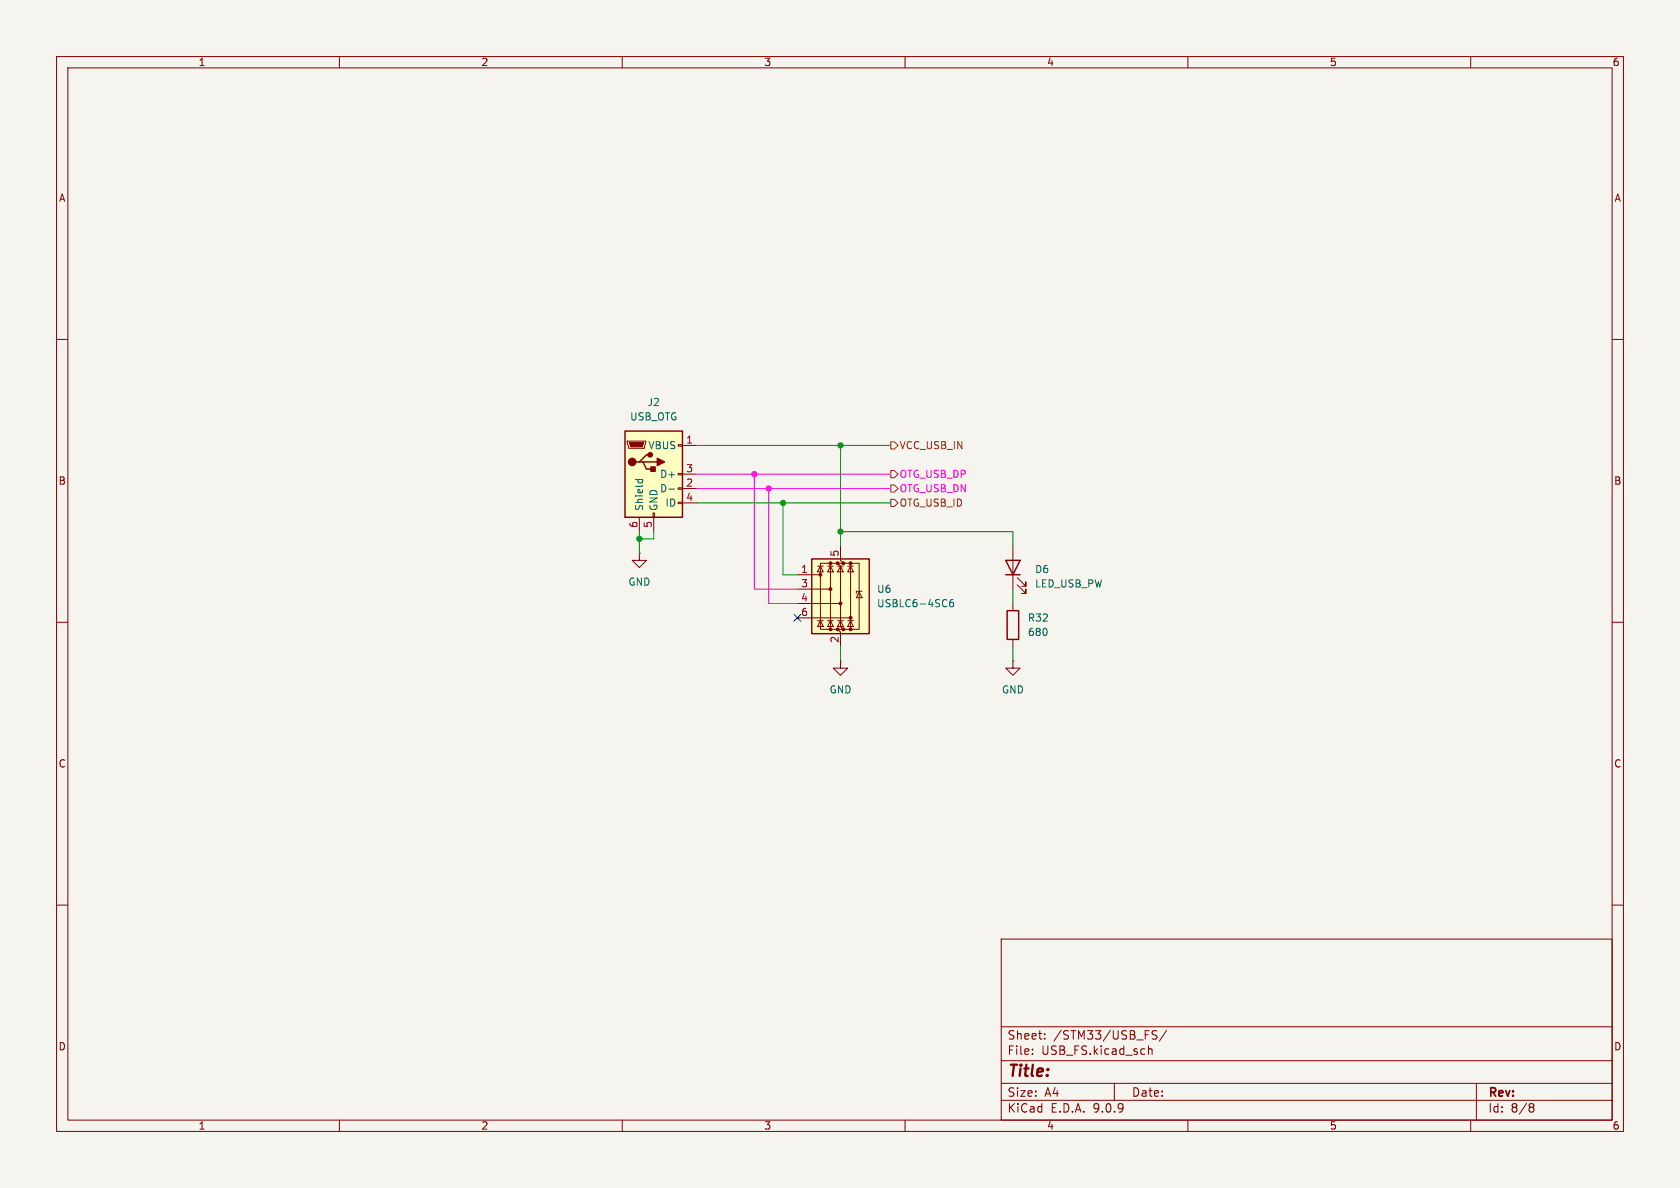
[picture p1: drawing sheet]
(kicad_sch
 (version 20250114)
 (generator "eeschema")
 (generator_version "9.0")
 (paper "A4")
 (lib_symbols
  (symbol "Connector:USB_OTG"
   (pin_names
    (offset 1.016)) (exclude_from_sim no) (in_bom yes) (on_board yes)
   (property "Reference" "J" (at -5.08 11.43 0) (effects (font (size 1.27 1.27)) (justify left)))
   (property "Value" "USB_OTG" (at -5.08 8.89 0) (effects (font (size 1.27 1.27)) (justify left)))
   (property "Footprint" "" (at 3.81 -1.27 0) (effects (font (size 1.27 1.27)) (hide yes)))
   (property "Datasheet" "~" (at 3.81 -1.27 0) (effects (font (size 1.27 1.27)) (hide yes)))
   (property "Description" "USB mini/micro connector" (at 0 0 0) (effects (font (size 1.27 1.27)) (hide yes)))
   (symbol "USB_OTG_0_1"
    (rectangle (start -5.08 -7.62) (end 5.08 7.62) (stroke (width 0.254) (type default)) (fill (type background)))
    (polyline (pts (xy -4.699 5.842) (xy -4.699 5.588) (xy -4.445 4.826) (xy -4.445 4.572) (xy -1.651 4.572) (xy -1.651 4.826) (xy -1.397 5.588) (xy -1.397 5.842) (xy -4.699 5.842)) (stroke (width 0) (type default)) (fill (type none)))
    (polyline (pts (xy -4.318 5.588) (xy -1.778 5.588) (xy -2.032 4.826) (xy -4.064 4.826) (xy -4.318 5.588)) (stroke (width 0) (type default)) (fill (type outline)))
    (circle (center -3.81 2.159) (radius 0.635) (stroke (width 0.254) (type default)) (fill (type outline)))
    (polyline (pts (xy -3.175 2.159) (xy -2.54 2.159) (xy -1.27 3.429) (xy -0.635 3.429)) (stroke (width 0.254) (type default)) (fill (type none)))
    (polyline (pts (xy -2.54 2.159) (xy -1.905 2.159) (xy -1.27 0.889) (xy 0 0.889)) (stroke (width 0.254) (type default)) (fill (type none)))
    (polyline (pts (xy -1.905 2.159) (xy 0.635 2.159)) (stroke (width 0.254) (type default)) (fill (type none)))
    (circle (center -0.635 3.429) (radius 0.381) (stroke (width 0.254) (type default)) (fill (type outline)))
    (rectangle (start -0.127 -7.62) (end 0.127 -6.858) (stroke (width 0) (type default)) (fill (type none)))
    (rectangle (start 0.254 1.27) (end -0.508 0.508) (stroke (width 0.254) (type default)) (fill (type outline)))
    (polyline (pts (xy 0.635 2.794) (xy 0.635 1.524) (xy 1.905 2.159) (xy 0.635 2.794)) (stroke (width 0.254) (type default)) (fill (type outline)))
    (rectangle (start 5.08 4.953) (end 4.318 5.207) (stroke (width 0) (type default)) (fill (type none)))
    (rectangle (start 5.08 -0.127) (end 4.318 0.127) (stroke (width 0) (type default)) (fill (type none)))
    (rectangle (start 5.08 -2.667) (end 4.318 -2.413) (stroke (width 0) (type default)) (fill (type none)))
    (rectangle (start 5.08 -5.207) (end 4.318 -4.953) (stroke (width 0) (type default)) (fill (type none))))
   (symbol "USB_OTG_1_1"
    (pin passive line (at -2.54 -10.16 90) (length 2.54) (name "Shield" (effects (font (size 1.27 1.27)))) (number "6" (effects (font (size 1.27 1.27)))))
    (pin passive line (at 0 -10.16 90) (length 2.54) (name "GND" (effects (font (size 1.27 1.27)))) (number "5" (effects (font (size 1.27 1.27)))))
    (pin passive line (at 7.62 5.08 180) (length 2.54) (name "VBUS" (effects (font (size 1.27 1.27)))) (number "1" (effects (font (size 1.27 1.27)))))
    (pin bidirectional line (at 7.62 0 180) (length 2.54) (name "D+" (effects (font (size 1.27 1.27)))) (number "3" (effects (font (size 1.27 1.27)))))
    (pin bidirectional line (at 7.62 -2.54 180) (length 2.54) (name "D-" (effects (font (size 1.27 1.27)))) (number "2" (effects (font (size 1.27 1.27)))))
    (pin passive line (at 7.62 -5.08 180) (length 2.54) (name "ID" (effects (font (size 1.27 1.27)))) (number "4" (effects (font (size 1.27 1.27))))))
   (embedded_fonts no))
  (symbol "Device:LED"
   (pin_numbers (hide yes))
   (pin_names
    (offset 1.016) (hide yes)) (exclude_from_sim no) (in_bom yes) (on_board yes)
   (property "Reference" "D" (at 0 2.54 0) (effects (font (size 1.27 1.27))))
   (property "Value" "LED" (at 0 -2.54 0) (effects (font (size 1.27 1.27))))
   (property "Footprint" "" (at 0 0 0) (effects (font (size 1.27 1.27)) (hide yes)))
   (property "Datasheet" "~" (at 0 0 0) (effects (font (size 1.27 1.27)) (hide yes)))
   (property "Description" "Light emitting diode" (at 0 0 0) (effects (font (size 1.27 1.27)) (hide yes)))
   (property "Sim.Pins" "1=K 2=A" (at 0 0 0) (effects (font (size 1.27 1.27)) (hide yes)))
   (symbol "LED_0_1"
    (polyline (pts (xy -3.048 -0.762) (xy -4.572 -2.286) (xy -3.81 -2.286) (xy -4.572 -2.286) (xy -4.572 -1.524)) (stroke (width 0) (type default)) (fill (type none)))
    (polyline (pts (xy -1.778 -0.762) (xy -3.302 -2.286) (xy -2.54 -2.286) (xy -3.302 -2.286) (xy -3.302 -1.524)) (stroke (width 0) (type default)) (fill (type none)))
    (polyline (pts (xy -1.27 0) (xy 1.27 0)) (stroke (width 0) (type default)) (fill (type none)))
    (polyline (pts (xy -1.27 -1.27) (xy -1.27 1.27)) (stroke (width 0.254) (type default)) (fill (type none)))
    (polyline (pts (xy 1.27 -1.27) (xy 1.27 1.27) (xy -1.27 0) (xy 1.27 -1.27)) (stroke (width 0.254) (type default)) (fill (type none))))
   (symbol "LED_1_1"
    (pin passive line (at -3.81 0 0) (length 2.54) (name "K" (effects (font (size 1.27 1.27)))) (number "1" (effects (font (size 1.27 1.27)))))
    (pin passive line (at 3.81 0 180) (length 2.54) (name "A" (effects (font (size 1.27 1.27)))) (number "2" (effects (font (size 1.27 1.27))))))
   (embedded_fonts no))
  (symbol "Device:R"
   (pin_numbers (hide yes))
   (pin_names
    (offset 0)) (exclude_from_sim no) (in_bom yes) (on_board yes)
   (property "Reference" "R" (at 2.032 0 90) (effects (font (size 1.27 1.27))))
   (property "Value" "R" (at 0 0 90) (effects (font (size 1.27 1.27))))
   (property "Footprint" "" (at -1.778 0 90) (effects (font (size 1.27 1.27)) (hide yes)))
   (property "Datasheet" "~" (at 0 0 0) (effects (font (size 1.27 1.27)) (hide yes)))
   (property "Description" "Resistor" (at 0 0 0) (effects (font (size 1.27 1.27)) (hide yes)))
   (symbol "R_0_1"
    (rectangle (start -1.016 -2.54) (end 1.016 2.54) (stroke (width 0.254) (type default)) (fill (type none))))
   (symbol "R_1_1"
    (pin passive line (at 0 3.81 270) (length 1.27) (name "~" (effects (font (size 1.27 1.27)))) (number "1" (effects (font (size 1.27 1.27)))))
    (pin passive line (at 0 -3.81 90) (length 1.27) (name "~" (effects (font (size 1.27 1.27)))) (number "2" (effects (font (size 1.27 1.27))))))
   (embedded_fonts no))
  (symbol "Power_Protection:USBLC6-4SC6"
   (pin_names (hide yes)) (exclude_from_sim no) (in_bom yes) (on_board yes)
   (property "Reference" "U" (at 1.27 9.525 0) (effects (font (size 1.27 1.27)) (justify left)))
   (property "Value" "USBLC6-4SC6" (at 1.27 6.985 0) (effects (font (size 1.27 1.27)) (justify left)))
   (property "Footprint" "Package_TO_SOT_SMD:SOT-23-6" (at 2.54 -10.16 0) (effects (font (size 1.27 1.27)
    (italic yes)) (justify left) (hide yes)))
   (property "Datasheet" "https://www.st.com/resource/en/datasheet/usblc6-4.pdf" (at 2.54 -12.7 0) (effects (font (size 1.27 1.27)) (justify left) (hide yes)))
   (property "Description" "Very low capacitance ESD protection diode, 4 data-line, SOT-23-6" (at 0 0 0) (effects (font (size 1.27 1.27)) (hide yes)))
   (symbol "USBLC6-4SC6_0_0"
    (circle (center -3.556 2.54) (radius 0.0001) (stroke (width 0.508) (type default)) (fill (type none)))
    (circle (center -1.778 4.572) (radius 0.0001) (stroke (width 0.508) (type default)) (fill (type none)))
    (circle (center -1.778 0) (radius 0.0001) (stroke (width 0.508) (type default)) (fill (type none)))
    (circle (center -1.778 -7.112) (radius 0.0001) (stroke (width 0.508) (type default)) (fill (type none)))
    (circle (center -0.508 4.572) (radius 0.0001) (stroke (width 0.508) (type default)) (fill (type none)))
    (circle (center -0.508 -7.112) (radius 0.0001) (stroke (width 0.508) (type default)) (fill (type none)))
    (circle (center 0 -2.54) (radius 0.0001) (stroke (width 0.508) (type default)) (fill (type none)))
    (circle (center 0.508 4.572) (radius 0.0001) (stroke (width 0.508) (type default)) (fill (type none)))
    (circle (center 0.508 -7.112) (radius 0.0001) (stroke (width 0.508) (type default)) (fill (type none)))
    (circle (center 1.778 4.572) (radius 0.0001) (stroke (width 0.508) (type default)) (fill (type none)))
    (circle (center 1.778 -5.08) (radius 0.0001) (stroke (width 0.508) (type default)) (fill (type none)))
    (circle (center 1.778 -7.112) (radius 0.0001) (stroke (width 0.508) (type default)) (fill (type none))))
   (symbol "USBLC6-4SC6_0_1"
    (polyline (pts (xy -5.08 2.54) (xy -3.556 2.54)) (stroke (width 0) (type default)) (fill (type none)))
    (polyline (pts (xy -5.08 0) (xy -1.778 0)) (stroke (width 0) (type default)) (fill (type none)))
    (polyline (pts (xy -5.08 -2.54) (xy 0 -2.54)) (stroke (width 0) (type default)) (fill (type none)))
    (polyline (pts (xy -5.08 -5.08) (xy 1.778 -5.08)) (stroke (width 0) (type default)) (fill (type none)))
    (polyline (pts (xy -4.064 3.048) (xy -3.048 3.048) (xy -3.556 4.064) (xy -4.064 3.048)) (stroke (width 0) (type default)) (fill (type none)))
    (polyline (pts (xy -4.064 -5.588) (xy -3.048 -5.588)) (stroke (width 0) (type default)) (fill (type none)))
    (polyline (pts (xy -3.048 4.064) (xy -4.064 4.064)) (stroke (width 0) (type default)) (fill (type none)))
    (polyline (pts (xy -3.048 -6.604) (xy -4.064 -6.604) (xy -3.556 -5.588) (xy -3.048 -6.604)) (stroke (width 0) (type default)) (fill (type none)))
    (polyline (pts (xy -2.286 4.064) (xy -1.27 4.064)) (stroke (width 0) (type default)) (fill (type none)))
    (polyline (pts (xy -2.286 -5.588) (xy -1.27 -5.588)) (stroke (width 0) (type default)) (fill (type none)))
    (polyline (pts (xy -1.27 3.048) (xy -2.286 3.048) (xy -1.778 4.064) (xy -1.27 3.048)) (stroke (width 0) (type default)) (fill (type none)))
    (polyline (pts (xy -1.27 -6.604) (xy -2.286 -6.604) (xy -1.778 -5.588) (xy -1.27 -6.604)) (stroke (width 0) (type default)) (fill (type none)))
    (polyline (pts (xy -0.508 3.048) (xy 0.508 3.048) (xy 0 4.064) (xy -0.508 3.048)) (stroke (width 0) (type default)) (fill (type none)))
    (polyline (pts (xy -0.508 -5.588) (xy 0.508 -5.588)) (stroke (width 0) (type default)) (fill (type none)))
    (polyline (pts (xy -0.508 -6.604) (xy 0.508 -6.604) (xy 0 -5.588) (xy -0.508 -6.604)) (stroke (width 0) (type default)) (fill (type none)))
    (polyline (pts (xy 0 5.08) (xy 0.508 4.572)) (stroke (width 0) (type default)) (fill (type none)))
    (polyline (pts (xy 0.508 4.064) (xy -0.508 4.064)) (stroke (width 0) (type default)) (fill (type none)))
    (polyline (pts (xy 0.508 -7.112) (xy -0.508 -7.112)) (stroke (width 0) (type default)) (fill (type none)))
    (polyline (pts (xy 1.27 4.064) (xy 2.286 4.064)) (stroke (width 0) (type default)) (fill (type none)))
    (polyline (pts (xy 1.27 -6.604) (xy 2.286 -6.604) (xy 1.778 -5.588) (xy 1.27 -6.604)) (stroke (width 0) (type default)) (fill (type none)))
    (polyline (pts (xy 1.778 4.572) (xy 3.302 4.572) (xy 3.302 -7.112) (xy 1.778 -7.112)) (stroke (width 0) (type default)) (fill (type none)))
    (polyline (pts (xy 2.286 3.048) (xy 1.27 3.048) (xy 1.778 4.064) (xy 2.286 3.048)) (stroke (width 0) (type default)) (fill (type none)))
    (polyline (pts (xy 2.286 -5.588) (xy 1.27 -5.588)) (stroke (width 0) (type default)) (fill (type none)))
    (polyline (pts (xy 2.794 -0.762) (xy 2.794 -0.381) (xy 3.81 -0.381)) (stroke (width 0) (type default)) (fill (type none)))
    (polyline (pts (xy 3.81 -1.524) (xy 2.794 -1.524) (xy 3.302 -0.508) (xy 3.81 -1.524)) (stroke (width 0) (type default)) (fill (type none))))
   (symbol "USBLC6-4SC6_1_1"
    (rectangle (start -5.08 5.334) (end 5.08 -7.874) (stroke (width 0.254) (type default)) (fill (type background)))
    (polyline (pts (xy -1.778 4.572) (xy -3.556 4.572) (xy -3.556 -7.112) (xy -1.778 -7.112)) (stroke (width 0) (type default)) (fill (type none)))
    (polyline (pts (xy -0.508 4.572) (xy 1.778 4.572) (xy 1.778 -7.112) (xy 0.508 -7.112)) (stroke (width 0) (type default)) (fill (type none)))
    (polyline (pts (xy 0 -7.62) (xy -0.508 -7.112) (xy -1.778 -7.112) (xy -1.778 4.572) (xy -0.508 4.572)) (stroke (width 0) (type default)) (fill (type none)))
    (polyline (pts (xy 0.508 -7.112) (xy 0 -6.604) (xy 0 4.064) (xy -0.508 4.572)) (stroke (width 0) (type default)) (fill (type none)))
    (pin passive line (at -7.62 2.54 0) (length 2.54) (name "I/O1" (effects (font (size 1.27 1.27)))) (number "1" (effects (font (size 1.27 1.27)))))
    (pin passive line (at -7.62 0 0) (length 2.54) (name "I/O2" (effects (font (size 1.27 1.27)))) (number "3" (effects (font (size 1.27 1.27)))))
    (pin passive line (at -7.62 -2.54 0) (length 2.54) (name "I/O3" (effects (font (size 1.27 1.27)))) (number "4" (effects (font (size 1.27 1.27)))))
    (pin passive line (at -7.62 -5.08 0) (length 2.54) (name "I/O4" (effects (font (size 1.27 1.27)))) (number "6" (effects (font (size 1.27 1.27)))))
    (pin passive line (at 0 7.62 270) (length 2.54) (name "VBUS" (effects (font (size 1.27 1.27)))) (number "5" (effects (font (size 1.27 1.27)))))
    (pin passive line (at 0 -10.16 90) (length 2.54) (name "GND" (effects (font (size 1.27 1.27)))) (number "2" (effects (font (size 1.27 1.27))))))
   (embedded_fonts no))
  (symbol "power:GND"
   (power)
   (pin_numbers (hide yes))
   (pin_names
    (offset 0) (hide yes)) (exclude_from_sim no) (in_bom yes) (on_board yes)
   (property "Reference" "#PWR" (at 0 -6.35 0) (effects (font (size 1.27 1.27)) (hide yes)))
   (property "Value" "GND" (at 0 -3.81 0) (effects (font (size 1.27 1.27))))
   (property "Footprint" "" (at 0 0 0) (effects (font (size 1.27 1.27)) (hide yes)))
   (property "Datasheet" "" (at 0 0 0) (effects (font (size 1.27 1.27)) (hide yes)))
   (property "Description" "Power symbol creates a global label with name \"GND\" , ground" (at 0 0 0) (effects (font (size 1.27 1.27)) (hide yes)))
   (symbol "GND_0_1"
    (polyline (pts (xy 0 0) (xy 0 -1.27) (xy 1.27 -1.27) (xy 0 -2.54) (xy -1.27 -1.27) (xy 0 -1.27)) (stroke (width 0) (type default)) (fill (type none))))
   (symbol "GND_1_1"
    (pin power_in line (at 0 0 270) (length 0) (name "~" (effects (font (size 1.27 1.27)))) (number "1" (effects (font (size 1.27 1.27))))))
   (embedded_fonts no)))
 (junction
  (at 113.03 95.25)
  (diameter 0)
  (color 0 0 0 0))
 (junction
  (at 148.59 78.74)
  (diameter 0)
  (color 0 0 0 0))
 (junction
  (at 148.59 93.98)
  (diameter 0)
  (color 0 0 0 0))
 (junction
  (at 133.35 83.82)
  (diameter 0)
  (color 0 0 0 0))
 (junction
  (at 135.89 86.36)
  (diameter 0)
  (color 0 0 0 0))
 (junction
  (at 138.43 88.9)
  (diameter 0)
  (color 0 0 0 0))
 (no_connect
  (at 140.97 109.22))
 (wire
  (pts (xy 133.35 83.82) (xy 123.19 83.82))
  (stroke (width 0) (type default)))
 (wire
  (pts (xy 115.57 93.98) (xy 115.57 95.25))
  (stroke (width 0) (type default)))
 (wire
  (pts (xy 133.35 104.14) (xy 140.97 104.14))
  (stroke (width 0) (type default)))
 (wire
  (pts (xy 123.19 86.36) (xy 135.89 86.36))
  (stroke (width 0) (type default)))
 (wire
  (pts (xy 179.07 93.98) (xy 179.07 96.52))
  (stroke (width 0) (type default)))
 (wire
  (pts (xy 179.07 114.3) (xy 179.07 116.84))
  (stroke (width 0) (type default)))
 (wire
  (pts (xy 148.59 93.98) (xy 148.59 96.52))
  (stroke (width 0) (type default)))
 (wire
  (pts (xy 113.03 93.98) (xy 113.03 95.25))
  (stroke (width 0) (type default)))
 (wire
  (pts (xy 133.35 104.14) (xy 133.35 83.82))
  (stroke (width 0) (type default)))
 (wire
  (pts (xy 140.97 101.6) (xy 138.43 101.6))
  (stroke (width 0) (type default)))
 (wire
  (pts (xy 148.59 78.74) (xy 148.59 93.98))
  (stroke (width 0) (type default)))
 (wire
  (pts (xy 179.07 104.14) (xy 179.07 106.68))
  (stroke (width 0) (type default)))
 (wire
  (pts (xy 135.89 106.68) (xy 140.97 106.68))
  (stroke (width 0) (type default)))
 (wire
  (pts (xy 123.19 78.74) (xy 148.59 78.74))
  (stroke (width 0) (type default)))
 (wire
  (pts (xy 179.07 93.98) (xy 148.59 93.98))
  (stroke (width 0) (type default)))
 (wire
  (pts (xy 135.89 86.36) (xy 157.48 86.36))
  (stroke (width 0) (type default)))
 (wire
  (pts (xy 148.59 78.74) (xy 157.48 78.74))
  (stroke (width 0) (type default)))
 (wire
  (pts (xy 148.59 114.3) (xy 148.59 116.84))
  (stroke (width 0) (type default)))
 (wire
  (pts (xy 138.43 88.9) (xy 157.48 88.9))
  (stroke (width 0) (type default)))
 (wire
  (pts (xy 115.57 95.25) (xy 113.03 95.25))
  (stroke (width 0) (type default)))
 (wire
  (pts (xy 113.03 95.25) (xy 113.03 97.79))
  (stroke (width 0) (type default)))
 (wire
  (pts (xy 138.43 101.6) (xy 138.43 88.9))
  (stroke (width 0) (type default)))
 (wire
  (pts (xy 123.19 88.9) (xy 138.43 88.9))
  (stroke (width 0) (type default)))
 (wire
  (pts (xy 157.48 83.82) (xy 133.35 83.82))
  (stroke (width 0) (type default)))
 (wire
  (pts (xy 135.89 86.36) (xy 135.89 106.68))
  (stroke (width 0) (type default)))
 (hierarchical_label "OTG_USB_DP"
  (shape output)
  (at 157.48 83.82 0)
  (effects (font (size 1.27 1.27)) (justify left)))
 (hierarchical_label "VCC_USB_IN"
  (shape output)
  (at 157.48 78.74 0)
  (effects (font (size 1.27 1.27)) (justify left)))
 (hierarchical_label "OTG_USB_DN"
  (shape output)
  (at 157.48 86.36 0)
  (effects (font (size 1.27 1.27)) (justify left)))
 (hierarchical_label "OTG_USB_ID"
  (shape output)
  (at 157.48 88.9 0)
  (effects (font (size 1.27 1.27)) (justify left)))
 (symbol
  (lib_id "Power_Protection:USBLC6-4SC6")
  (at 148.59 104.14 0)
  (unit 1)
  (exclude_from_sim no)
  (in_bom yes)
  (on_board yes)
  (dnp no)
  (fields_autoplaced yes)
  (property "Reference" "U6" (at 154.94 104.1399 0) (effects (font (size 1.27 1.27)) (justify left)))
  (property "Value" "USBLC6-4SC6" (at 154.94 106.6799 0) (effects (font (size 1.27 1.27)) (justify left)))
  (property "Footprint" "Package_TO_SOT_SMD:SOT-23-6" (at 151.13 114.3 0) (effects (font (size 1.27 1.27)
    (italic yes)) (justify left) (hide yes)))
  (property "Datasheet" "https://www.st.com/resource/en/datasheet/usblc6-4.pdf" (at 151.13 116.84 0) (effects (font (size 1.27 1.27)) (justify left) (hide yes)))
  (property "Description" "Very low capacitance ESD protection diode, 4 data-line, SOT-23-6" (at 148.59 104.14 0) (effects (font (size 1.27 1.27)) (hide yes)))
  (pin "1")
  (pin "4")
  (pin "3")
  (pin "6")
  (pin "5")
  (pin "2"))
 (symbol
  (lib_id "power:GND")
  (at 113.03 97.79 0)
  (unit 1)
  (exclude_from_sim no)
  (in_bom yes)
  (on_board yes)
  (dnp no)
  (fields_autoplaced yes)
  (property "Reference" "#PWR05" (at 113.03 104.14 0) (effects (font (size 1.27 1.27)) (hide yes)))
  (property "Value" "GND" (at 113.03 102.87 0) (effects (font (size 1.27 1.27))))
  (property "Footprint" "" (at 113.03 97.79 0) (effects (font (size 1.27 1.27)) (hide yes)))
  (property "Datasheet" "" (at 113.03 97.79 0) (effects (font (size 1.27 1.27)) (hide yes)))
  (property "Description" "Power symbol creates a global label with name \"GND\" , ground" (at 113.03 97.79 0) (effects (font (size 1.27 1.27)) (hide yes)))
  (pin "1"))
 (symbol
  (lib_id "Device:LED")
  (at 179.07 100.33 90)
  (unit 1)
  (exclude_from_sim no)
  (in_bom yes)
  (on_board yes)
  (dnp no)
  (fields_autoplaced yes)
  (property "Reference" "D6" (at 182.88 100.6474 90) (effects (font (size 1.27 1.27)) (justify right)))
  (property "Value" "LED_USB_PW" (at 182.88 103.1874 90) (effects (font (size 1.27 1.27)) (justify right)))
  (property "Footprint" "LED_SMD:LED_0805_2012Metric_Pad1.15x1.40mm_HandSolder" (at 179.07 100.33 0) (effects (font (size 1.27 1.27)) (hide yes)))
  (property "Datasheet" "~" (at 179.07 100.33 0) (effects (font (size 1.27 1.27)) (hide yes)))
  (property "Description" "Light emitting diode" (at 179.07 100.33 0) (effects (font (size 1.27 1.27)) (hide yes)))
  (property "Sim.Pins" "1=K 2=A" (at 179.07 100.33 0) (effects (font (size 1.27 1.27)) (hide yes)))
  (pin "2")
  (pin "1"))
 (symbol
  (lib_id "power:GND")
  (at 148.59 116.84 0)
  (unit 1)
  (exclude_from_sim no)
  (in_bom yes)
  (on_board yes)
  (dnp no)
  (fields_autoplaced yes)
  (property "Reference" "#PWR07" (at 148.59 123.19 0) (effects (font (size 1.27 1.27)) (hide yes)))
  (property "Value" "GND" (at 148.59 121.92 0) (effects (font (size 1.27 1.27))))
  (property "Footprint" "" (at 148.59 116.84 0) (effects (font (size 1.27 1.27)) (hide yes)))
  (property "Datasheet" "" (at 148.59 116.84 0) (effects (font (size 1.27 1.27)) (hide yes)))
  (property "Description" "Power symbol creates a global label with name \"GND\" , ground" (at 148.59 116.84 0) (effects (font (size 1.27 1.27)) (hide yes)))
  (pin "1"))
 (symbol
  (lib_id "Connector:USB_OTG")
  (at 115.57 83.82 0)
  (unit 1)
  (exclude_from_sim no)
  (in_bom yes)
  (on_board yes)
  (dnp no)
  (fields_autoplaced yes)
  (property "Reference" "J2" (at 115.57 71.12 0) (effects (font (size 1.27 1.27))))
  (property "Value" "USB_OTG" (at 115.57 73.66 0) (effects (font (size 1.27 1.27))))
  (property "Footprint" "Connector_USB:USB_Micro-AB_Molex_47590-0001" (at 119.38 85.09 0) (effects (font (size 1.27 1.27)) (hide yes)))
  (property "Datasheet" "~" (at 119.38 85.09 0) (effects (font (size 1.27 1.27)) (hide yes)))
  (property "Description" "USB mini/micro connector" (at 115.57 83.82 0) (effects (font (size 1.27 1.27)) (hide yes)))
  (pin "5")
  (pin "6")
  (pin "4")
  (pin "2")
  (pin "1")
  (pin "3"))
 (symbol
  (lib_id "Device:R")
  (at 179.07 110.49 0)
  (unit 1)
  (exclude_from_sim no)
  (in_bom yes)
  (on_board yes)
  (dnp no)
  (fields_autoplaced yes)
  (property "Reference" "R32" (at 181.61 109.2199 0) (effects (font (size 1.27 1.27)) (justify left)))
  (property "Value" "680" (at 181.61 111.7599 0) (effects (font (size 1.27 1.27)) (justify left)))
  (property "Footprint" "Resistor_SMD:R_0603_1608Metric_Pad0.98x0.95mm_HandSolder" (at 177.292 110.49 90) (effects (font (size 1.27 1.27)) (hide yes)))
  (property "Datasheet" "~" (at 179.07 110.49 0) (effects (font (size 1.27 1.27)) (hide yes)))
  (property "Description" "Resistor" (at 179.07 110.49 0) (effects (font (size 1.27 1.27)) (hide yes)))
  (pin "1")
  (pin "2"))
 (symbol
  (lib_id "power:GND")
  (at 179.07 116.84 0)
  (unit 1)
  (exclude_from_sim no)
  (in_bom yes)
  (on_board yes)
  (dnp no)
  (fields_autoplaced yes)
  (property "Reference" "#PWR040" (at 179.07 123.19 0) (effects (font (size 1.27 1.27)) (hide yes)))
  (property "Value" "GND" (at 179.07 121.92 0) (effects (font (size 1.27 1.27))))
  (property "Footprint" "" (at 179.07 116.84 0) (effects (font (size 1.27 1.27)) (hide yes)))
  (property "Datasheet" "" (at 179.07 116.84 0) (effects (font (size 1.27 1.27)) (hide yes)))
  (property "Description" "Power symbol creates a global label with name \"GND\" , ground" (at 179.07 116.84 0) (effects (font (size 1.27 1.27)) (hide yes)))
  (pin "1")))
